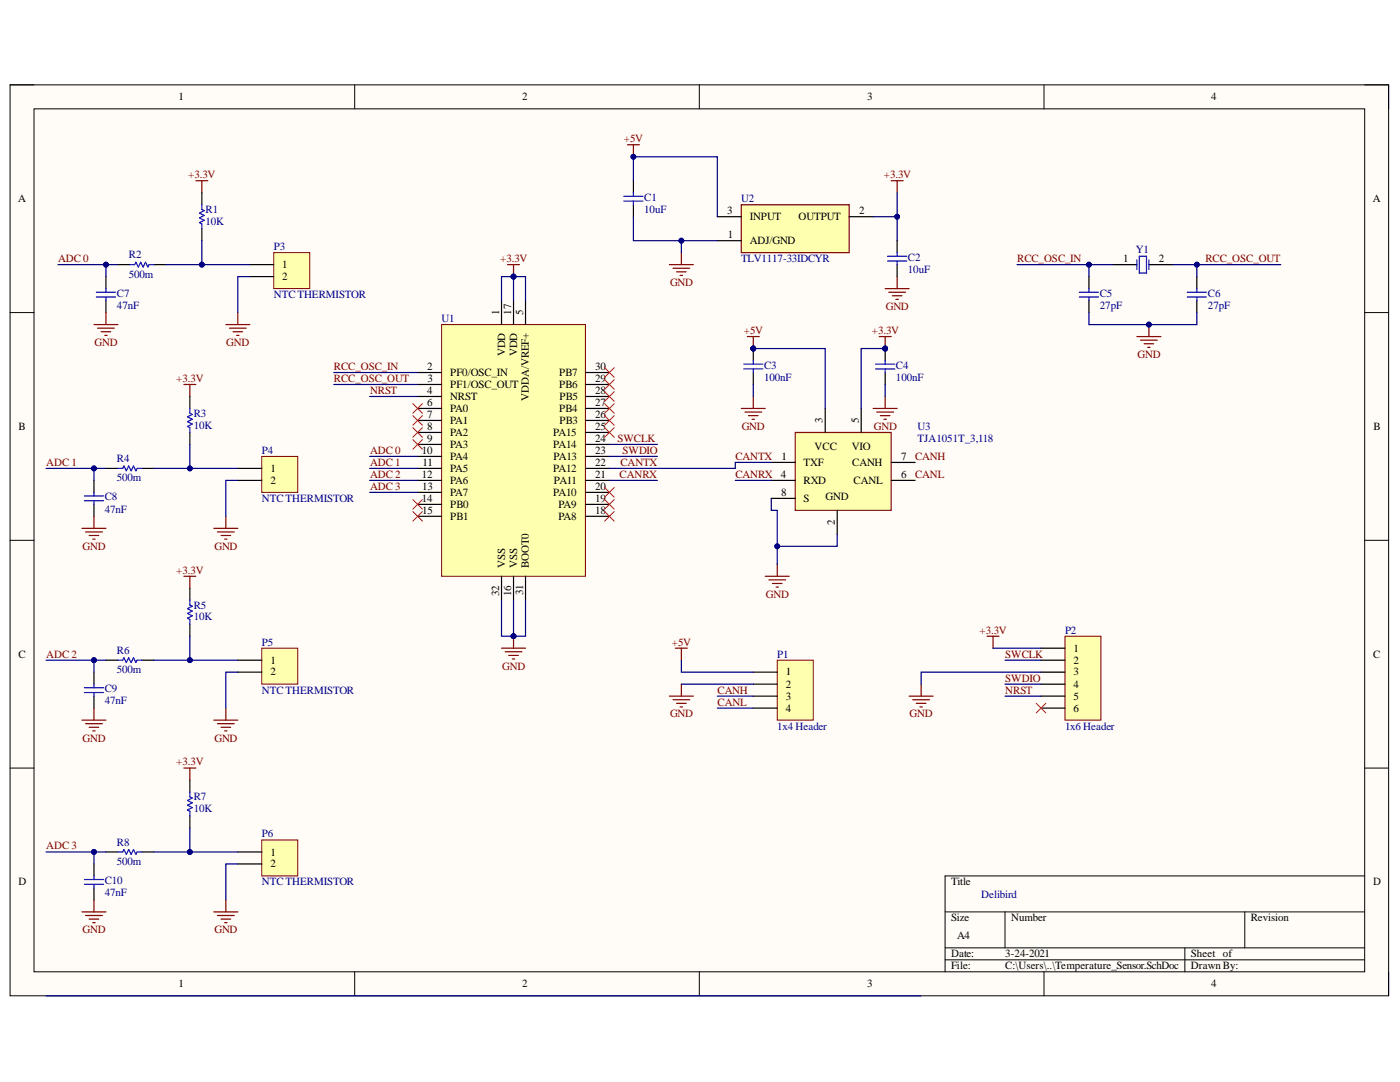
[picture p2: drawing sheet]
# Altium project Temperature_Sensor.PrjPcb
1 sheet, 28 parts. Net scope: global (net labels, ports and power ports of the same name join across sheets).
Board file: Temperature_Sensor.PcbDoc

## Sheet Temperature_Sensor.SchDoc
size A4

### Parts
C1  value 10uF  [0805 - Capacitor]  (hidden comment: Capacitor - Nonpolarized)
C2  value 10uF  [0805 - Capacitor]  (hidden comment: Capacitor - Nonpolarized)
C3  value 100nF  [0805 - Capacitor]  (hidden comment: Capacitor - Nonpolarized)
C4  value 100nF  [0805 - Capacitor]  (hidden comment: Capacitor - Nonpolarized)
C5  value 27pF  [0805 - Capacitor]  (hidden comment: Capacitor - Nonpolarized)
C6  value 27pF  [0805 - Capacitor]  (hidden comment: Capacitor - Nonpolarized)
C7  value 47nF  [0805 - Capacitor]  (hidden comment: Capacitor - Nonpolarized)
C8  value 47nF  [0805 - Capacitor]  (hidden comment: Capacitor - Nonpolarized)
C9  value 47nF  [0805 - Capacitor]  (hidden comment: Capacitor - Nonpolarized)
C10  value 47nF  [0805 - Capacitor]  (hidden comment: Capacitor - Nonpolarized)
P1  1x4 Header  [HDR1X4]
P2  1x6 Header  [HDR1X6]
P3  NTC THERMISTOR  [HDR1X2]
P4  NTC THERMISTOR  [HDR1X2]
P5  NTC THERMISTOR  [HDR1X2]
P6  NTC THERMISTOR  [HDR1X2]
R1  value 10K  [0603 - Resistor]  (hidden comment: Resistor)
R2  value 500m  [0603 - Resistor]  (hidden comment: Resistor)
R3  value 10K  [0603 - Resistor]  (hidden comment: Resistor)
R4  value 500m  [0603 - Resistor]  (hidden comment: Resistor)
R5  value 10K  [0603 - Resistor]  (hidden comment: Resistor)
R6  value 500m  [0603 - Resistor]  (hidden comment: Resistor)
R7  value 10K  [0603 - Resistor]  (hidden comment: Resistor)
R8  value 500m  [0603 - Resistor]  (hidden comment: Resistor)
U1  STM32F303K6T6  [QFP80P900X900X160-32N]  (value not drawn)
U2  TLV1117-33IDCYR  [TLV1117]
U3  TJA1051T_3,118  [TJA1051T/3,118]
Y1  Oscillator  [2-SMD NO LEAD CRSYSTAL]  (value not drawn)

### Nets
+3.3V: C2.2 C4.2 P2.1 R1.2 R3.2 R5.2 R7.2 U1.1(VDD) U1.5(VDDA/VREF+) U1.17(VDD) U2.2(OUTPUT) U3.5(VIO)
+5V: C1.2 C3.2 P1.1 U2.3(INPUT) U3.3(VCC)
GND: C1.1 C2.1 C3.1 C4.1 C5.2 C6.2 C7.1 C8.1 C9.1 C10.1 P1.2 P2.3 P3.2 P4.2 P5.2 P6.2 U1.16(VSS) U1.31(BOOT0) U1.32(VSS) U2.1(ADJ/GND) U3.2(GND) U3.8(S)
ADC 0: C7.2 R2.2 U1.10(PA4)
ADC 1: C8.2 R4.2 U1.11(PA5)
ADC 2: C9.2 R6.2 U1.12(PA6)
ADC 3: C10.2 R8.2 U1.13(PA7)
CANH: P1.3 U3.7(CANH)
CANL: P1.4 U3.6(CANL)
CANRX: U1.21(PA11) U3.4(RXD)
CANTX: U1.22(PA12) U3.1(TXF)
NRST: P2.5 U1.4(NRST)
RCC_OSC_IN: C5.1 U1.2(PF0/OSC_IN) Y1.1(OSC1)
RCC_OSC_OUT: C6.1 U1.3(PF1/OSC_OUT) Y1.2(OSC2)
SWCLK: P2.2 U1.24(PA14)
SWDIO: P2.4 U1.23(PA13)
NetP3_1: P3.1 R1.1 R2.1
NetP4_1: P4.1 R3.1 R4.1
NetP5_1: P5.1 R5.1 R6.1
NetP6_1: P6.1 R7.1 R8.1

Not connected (* = marked no-connect by the designer): P2 6*; U1 6(PA0)* 7(PA1)* 8(PA2)* 9(PA3)* 14(PB0)* 15(PB1)* 18(PA8)* 19(PA9)* 20(PA10)* 25(PA15)* 26(PB3)* 27(PB4)* 28(PB5)* 29(PB6)* 30(PB7)*

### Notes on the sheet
- Delibird
